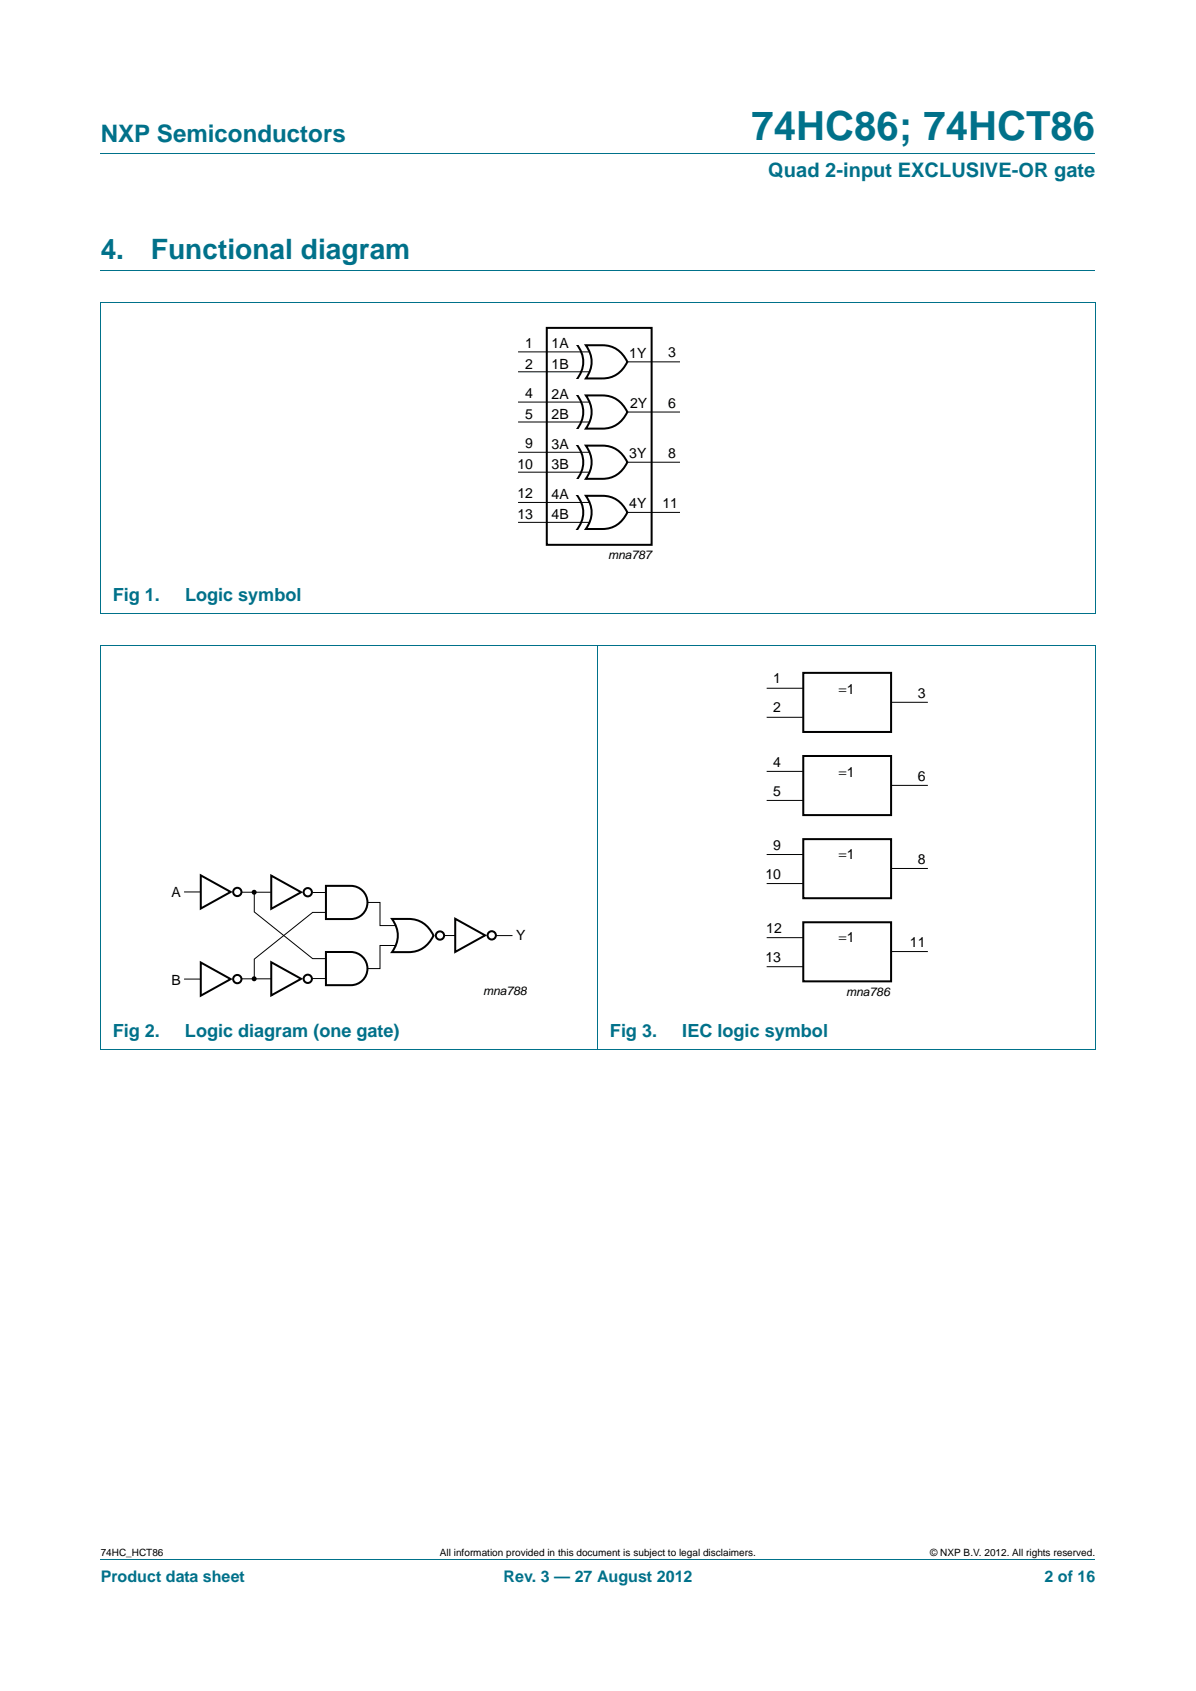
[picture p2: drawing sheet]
<svg xmlns="http://www.w3.org/2000/svg" width="210mm" height="297mm" viewBox="0 0 210 297" stroke-linecap="round" stroke-linejoin="round" font-family="sans-serif">
<path d="M17.7 27h174.6M17.6 53.1h174.7M17.7 47.4h174.6M17.7 53.1v54.6M192.3 53.1v54.6M17.6 107.8h174.7M17.7 273.9h174.6" fill="none" stroke="#00718a" stroke-width=".18"/>
<path d="M96 57.6h18.4v38.1h-18.4zM101.2 60.4a4.8 4.8 0 0 1-.1 6.4M102.9 60.6a9.4 9.4 0 0 1 4.9 .5 5.3 5.3 0 0 1 2.3 2.5 4.7 4.7 0 0 1-4.3 2.9h-2.9a4.7 4.7 0 0 0 0-5.9z" fill="none" stroke="#000" stroke-width=".35"/>
<path d="M91 61.8h12.5M91 65.3h12.5M110.1 63.6h9.3" fill="none" stroke="#000" stroke-width=".18"/>
<g fill="#fff">
<path d="M100.8 59.7h1v.8h-1z"/>
<path d="M100.9 66.6h1v.8h-1z"/>
</g>
<path d="M91 70.6h12.5M91 74.1h12.5M110.1 72.4h9.3" fill="none" stroke="#000" stroke-width=".18"/>
<path d="M101.2 69.2a4.8 4.8 0 0 1-.1 6.4M102.9 69.5a9.4 9.4 0 0 1 4.9 .4 5 5 0 0 1 2.3 2.5 4.7 4.7 0 0 1-4.3 2.9h-2.9a4.7 4.7 0 0 0 0-5.8z" fill="none" stroke="#000" stroke-width=".35"/>
<g fill="#fff">
<path d="M100.8 68.5h1v.8h-1z"/>
<path d="M100.9 75.5h1v.7h-1z"/>
</g>
<path d="M91 79.4h12.5M91 82.9h12.5M110.1 81.2h9.3" fill="none" stroke="#000" stroke-width=".18"/>
<path d="M101.2 78a4.8 4.8 0 0 1-.1 6.5M102.9 78.3a9.4 9.4 0 0 1 4.9 .4 5 5 0 0 1 2.3 2.5 4.7 4.7 0 0 1-4.3 2.9h-2.9a4.7 4.7 0 0 0 0-5.8z" fill="none" stroke="#000" stroke-width=".35"/>
<g fill="#fff">
<path d="M100.8 77.4h1v.7h-1z"/>
<path d="M100.9 84.3h1v.7h-1z"/>
</g>
<path d="M91 88.3h12.5M91 91.8h12.5M110.1 90h9.3" fill="none" stroke="#000" stroke-width=".18"/>
<path d="M101.2 86.8a4.8 4.8 0 0 1-.1 6.5M102.9 87.1a9.4 9.4 0 0 1 4.9 .4 5 5 0 0 1 2.3 2.5 4.7 4.7 0 0 1-4.3 2.9h-2.9a4.7 4.7 0 0 0 0-5.8z" fill="none" stroke="#000" stroke-width=".35"/>
<g fill="#fff">
<path d="M100.8 86.2h1v.7h-1z"/>
<path d="M100.9 93.1h1v.7h-1z"/>
</g>
<path d="M17.6 113.4h174.7M17.7 113.5v70.8M105 113.4v71M192.3 113.5v70.8M17.6 184.3h174.7" fill="none" stroke="#00718a" stroke-width=".18"/>
<g fill="#000">
<circle cx="44.6" cy="156.7" r=".44"/>
<circle cx="44.6" cy="171.9" r=".44"/>
</g>
<g fill="none" stroke="#000" stroke-width=".35">
<path d="M141 118.2h15.4v10.4h-15.4zM141 132.8h15.4v10.4h-15.4zM35.3 153.8l5.2 2.9-5.2 2.9zM47.6 153.8l5.3 2.9-5.3 2.9zM57.2 155.6h4.4a2.92 2.92 0 0 1 2.9 2.9 2.92 2.92 0 0 1-2.9 2.9h-4.4zM141 147.4h15.4v10.4h-15.4zM35.3 169.1l5.2 2.9-5.2 2.9zM47.6 169l5.3 2.9-5.3 3zM57.2 167.2h4.4a2.92 2.92 0 0 1 2.9 2.9 2.92 2.92 0 0 1-2.9 3h-4.4zM68.8 161.4a9.4 9.4 0 0 1 4.9 .4 5 5 0 0 1 2.4 2.5 4.7 4.7 0 0 1-4.4 3h-2.9a4.7 4.7 0 0 0 0-5.9zM79.9 161.4l5.3 2.9-5.3 2.9zM141 162h15.4v10.4h-15.4z"/>
<circle cx="41.7" cy="156.7" r=".73"/>
<circle cx="54" cy="156.7" r=".73"/>
<circle cx="41.7" cy="172" r=".73"/>
<circle cx="54" cy="171.9" r=".73"/>
<circle cx="77.2" cy="164.3" r=".73"/>
<circle cx="86.3" cy="164.3" r=".73"/>
</g>
<g fill="none" stroke="#000" stroke-width=".18">
<path d="M134.6 126h6.4M134.6 120.9h6.4M134.6 135.5h6.4M156.5 123.4h6.4M156.5 138h6.4M32.3 156.7h2.9M42.3 156.7h5.3M44.6 156.7v3.5l10.3 8.2h2.3M54.9 156.8h2.3M64.5 158.5h2.2v4.1h2.8M134.6 140.6h6.4M134.6 155.2h6.4"/>
<path d="M134.6 150.1h6.4M156.5 152.6h6.4M32.3 172h2.9M42.3 171.9h5.3M54.9 171.9h2.3M57.2 160.3h-2.3l-10.3 8.2v3.5M69.5 166.1h-2.8v4h-2.2M78 164.3h1.9M87.1 164.3h2.9M134.6 169.8h6.4M134.6 164.7h6.4M156.5 167.1h6.4"/>
</g>
<text font-size="7" fill="#00718a" x="132" y="24.6">74HC86; 74HCT86</text>
<g font-size="4.9" fill="#00718a">
<text x="17.7" y="45.4">4.</text>
<text x="26.5" y="45.4">Functional diagram</text>
</g>
<text font-size="4.2" fill="#00718a" x="17.7" y="24.9">NXP Semiconductors</text>
<text font-size="3.5" fill="#00718a" x="134.9" y="31.1">Quad 2-input EXCLUSIVE-OR gate</text>
<g font-size="3.2" fill="#00718a">
<text x="19.8" y="105.6">Fig 1.</text>
<text x="32.5" y="105.6">Logic symbol</text>
<text x="19.8" y="182.2">Fig 2.</text>
<text x="32.5" y="182.2">Logic diagram (one gate)</text>
<text x="107.1" y="182.2">Fig 3.</text>
<text x="119.8" y="182.2">IEC logic symbol</text>
</g>
<g font-size="2.8" fill="#00718a">
<text x="17.7" y="277.9">Product data sheet</text>
<text x="88.4" y="277.9">Rev. 3 — 27 August 2012</text>
<text x="183.4" y="277.9">2 of 16</text>
</g>
<g font-size="2.5">
<text x="92.2" y="64.7">2</text>
<text x="92.2" y="61">1</text>
<text x="96.8" y="61.2">1A</text>
<text x="96.8" y="64.8">1B</text>
<text x="110.5" y="62.8">1Y</text>
<text x="117.3" y="62.8">3</text>
<text x="92.2" y="69.9">4</text>
<text x="96.8" y="70">2A</text>
<text x="110.6" y="71.6">2Y</text>
<text x="117.3" y="71.6">6</text>
<text x="92.2" y="73.6">5</text>
<text x="96.8" y="73.6">2B</text>
<text x="90.9" y="82.4">10</text>
<text x="92.2" y="78.7">9</text>
<text x="96.8" y="78.8">3A</text>
<text x="96.8" y="82.4">3B</text>
<text x="110.5" y="80.5">3Y</text>
<text x="117.3" y="80.4">8</text>
<text x="90.9" y="87.5">12</text>
<text x="96.8" y="87.7">4A</text>
<text x="110.5" y="89.3">4Y</text>
<text x="116.3" y="89.2">11</text>
<text x="90.9" y="91.2">13</text>
<text x="96.8" y="91.3">4B</text>
<text x="135.8" y="125.1">2</text>
<text x="135.8" y="120">1</text>
<text x="147.3" y="122">=1</text>
<text x="161.1" y="122.6">3</text>
<text x="135.8" y="134.6">4</text>
<text x="147.3" y="136.5">=1</text>
<text x="161.1" y="137.2">6</text>
<text x="135.8" y="139.7">5</text>
<text x="135.8" y="149.3">9</text>
<text x="134.4" y="154.4">10</text>
<text x="147.3" y="151">=1</text>
<text x="161.1" y="151.8">8</text>
<text x="30.1" y="157.6">A</text>
<text x="90.6" y="165.1">Y</text>
<text x="134.5" y="163.9">12</text>
<text x="147.3" y="165.5">=1</text>
<text x="159.8" y="166.4">11</text>
<text x="30.1" y="173">B</text>
<text x="134.4" y="169">13</text>
</g>
<g font-size="2.1">
<text x="106.8" y="98.2">mna787</text>
<text x="84.8" y="174.9">mna788</text>
<text x="148.6" y="175">mna786</text>
</g>
<g font-size="1.8">
<text x="17.7" y="273.3">74HC_HCT86</text>
<text x="77.2" y="273.3">All information provided in this document is subject to legal disclaimers.</text>
<text x="163.3" y="273.3">© NXP B.V. 2012. All rights reserved.</text>
</g>
</svg>
